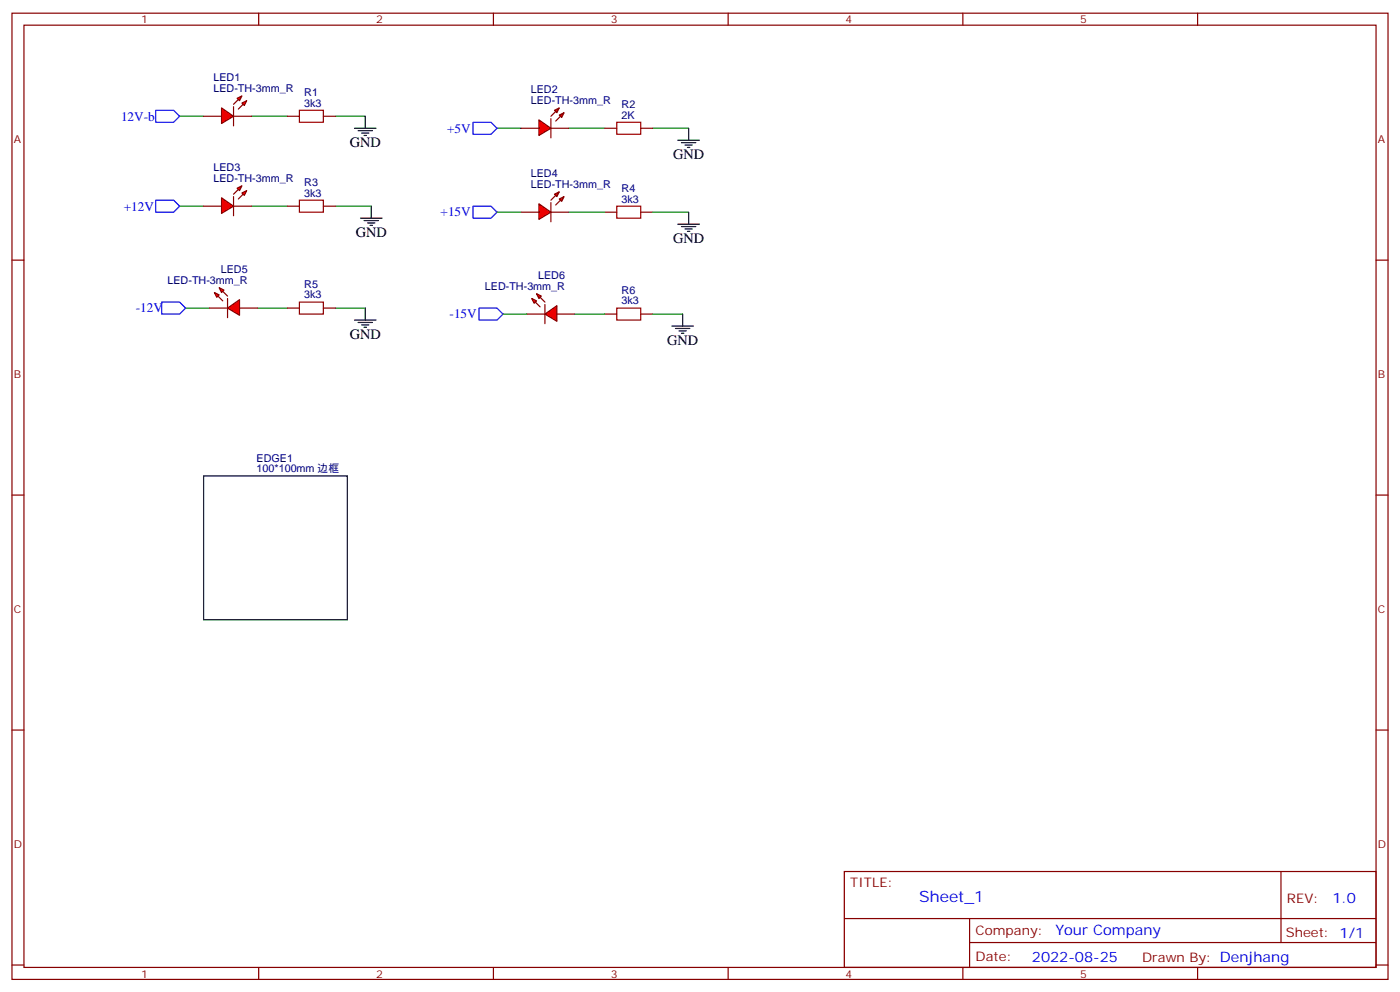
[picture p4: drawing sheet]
<svg xmlns="http://www.w3.org/2000/svg" width="412mm" height="292mm" viewBox="0 0 412 292" stroke-linecap="round" stroke-linejoin="round" font-family="sans-serif">
<g fill="none" stroke="#870000" stroke-width=".35">
<path d="M3.5 3.9h405.4v284.3h-405.4zM7.1 7.4h398.2v277.3h-398.2zM76.2 3.9v3.5M145.3 3.9v3.5M214.5 3.9v3.5M283.6 3.9v3.5M352.8 3.9v3.5M84.7 34.2h3.5M95.2 34.2h3.6M3.5 76.6h3.6M84.7 60.7h3.5M95.2 60.7h3.6"/>
<path d="M405.3 76.6h3.6M84.7 90.7h3.5M95.2 90.7h3.6M3.5 145.7h3.6M405.3 145.7h3.6M3.5 214.8h3.6M405.3 214.8h3.6M248.7 256.5h156.6v28.2h-156.6zM377.3 256.5v20.9M248.7 270.3h156.5M285.6 277.4h119.6M285.6 270.3v14.1"/>
<path d="M3.5 284h3.6M76.2 284.7v3.5M145.3 284.7v3.5M214.5 284.7v3.5M283.6 284.7v3.5M352.8 284.7v3.5M405.3 284h3.6"/>
</g>
<path d="M52.9 34.2h7.1M74.1 34.2h10.6M98.8 34.2h8.8M52.9 60.7h7.1M74.1 60.7h10.6M98.8 60.7h10.6M54.7 90.7h7M75.8 90.7h8.9M98.8 90.7h8.8" fill="none" stroke="#008700" stroke-width=".35"/>
<path d="M45.9 58.9h5.3l1.7 1.8-1.7 1.7h-5.3zM47.6 88.9h5.3l1.8 1.8-1.8 1.7h-5.3z" fill="none" stroke="#00f" stroke-width=".35"/>
<g fill="none" stroke="#000" stroke-width=".35">
<path d="M104.4 37.7h6.4M105.5 38.5h4.2M106.5 39.2h2.2M107.2 39.9h.7M107.6 34.2v3.5M106.2 64.2h6.3M107.2 64.9h4.3M108.3 65.6h2.1M109 66.3h.7M109.4 60.7v3.5M104.4 94.2h6.4M105.5 94.9h4.2"/>
<path d="M106.5 95.6h2.2M107.2 96.3h.7M107.6 90.7v3.5"/>
</g>
<path d="M88.2 32.5h7v3.5h-7zM88.2 58.9h7v3.5h-7zM88.2 88.9h7v3.5h-7z" fill="none" stroke="#a10000" stroke-width=".35"/>
<g fill="#f00" stroke="#870000" stroke-width=".35">
<path d="M67 90.7l3.6-2.5v4.6z"/>
<path d="M67 87.8v5.7z"/>
</g>
<g fill="#870000" stroke="#870000" stroke-width=".35">
<path d="M65.6 85.7l1.4 1.4z"/>
<path d="M64.2 87.1l1.4 1.4z"/>
</g>
<g fill="#f00" stroke="#870000" stroke-width=".35">
<path d="M64.6 84.7l1.4 .7-.7 .7z"/>
<path d="M63.1 86.1l1.5 .7-.7 .7z"/>
</g>
<path d="M61.7 90.7h5.3M70.6 90.7h5.2" fill="none" stroke="#870000" stroke-width=".35"/>
<g fill="#f00" stroke="#870000" stroke-width=".35">
<path d="M65.3 58.2l3.5 2.5-3.5 2.1z"/>
<path d="M68.8 57.9v5.6z"/>
</g>
<g fill="#870000" stroke="#870000" stroke-width=".35">
<path d="M70.2 55.7l-1.4 1.5z"/>
<path d="M70.2 58.6l1.4-1.4z"/>
</g>
<g fill="#f00" stroke="#870000" stroke-width=".35">
<path d="M69.8 55.4l1.5-.7-.7 1.4z"/>
<path d="M71.3 56.8l1.4-.7-.7 1.4z"/>
</g>
<path d="M60 60.7h5.3M68.8 60.7h5.3" fill="none" stroke="#870000" stroke-width=".35"/>
<g fill="#f00" stroke="#870000" stroke-width=".35">
<path d="M65.3 31.8l3.5 2.4-3.5 2.1z"/>
<path d="M68.8 31.4v5.6z"/>
</g>
<g fill="#870000" stroke="#870000" stroke-width=".35">
<path d="M68.8 30.7l1.4-1.4z"/>
<path d="M70.2 32.1l1.4-1.4z"/>
</g>
<g fill="#f00" stroke="#870000" stroke-width=".35">
<path d="M69.8 28.9l1.5-.7-.7 1.4z"/>
<path d="M71.3 30.3l1.4-.7-.7 1.4z"/>
</g>
<path d="M60 34.2h5.3M68.8 34.2h5.3" fill="none" stroke="#870000" stroke-width=".35"/>
<g fill="#f00" stroke="#870000" stroke-width=".35">
<path d="M158.7 60l3.6 2.4-3.6 2.2z"/>
<path d="M162.3 59.6v5.7z"/>
</g>
<g fill="#870000" stroke="#870000" stroke-width=".35">
<path d="M163.7 57.5l-1.4 1.4z"/>
<path d="M163.7 60.3l1.4-1.4z"/>
</g>
<g fill="#f00" stroke="#870000" stroke-width=".35">
<path d="M163.3 57.2l1.4-.8-.7 1.5z"/>
<path d="M164.7 58.6l1.5-.7-.7 1.4z"/>
</g>
<path d="M153.5 62.4h5.2M162.3 62.4h5.3" fill="none" stroke="#870000" stroke-width=".35"/>
<g fill="#f00" stroke="#870000" stroke-width=".35">
<path d="M160.5 92.4l3.5-2.4v4.5z"/>
<path d="M160.5 89.6v5.6z"/>
</g>
<g fill="#870000" stroke="#870000" stroke-width=".35">
<path d="M159.1 87.5l1.4 1.4z"/>
<path d="M157.7 88.9l1.4 1.4z"/>
</g>
<g fill="#f00" stroke="#870000" stroke-width=".35">
<path d="M158 86.4l1.5 .7-.8 .7z"/>
<path d="M156.6 87.8l1.4 .7-.7 .8z"/>
</g>
<path d="M178.2 37.7h3.5M188.7 37.7h3.6M178.2 62.4h3.5M188.7 62.4h3.6M155.2 92.4h5.3M164 92.4h5.3M178.2 92.4h3.5M188.7 92.4h3.6" fill="none" stroke="#870000" stroke-width=".35"/>
<path d="M181.7 36h7v3.5h-7zM181.7 60.7h7v3.5h-7zM181.7 90.7h7v3.5h-7z" fill="none" stroke="#a10000" stroke-width=".35"/>
<g fill="none" stroke="#000" stroke-width=".35">
<path d="M202.8 37.7v3.6M199.7 41.3h6.3M200.7 42h4.3M201.8 42.7h2.1M202.5 43.4h.7M199.7 66h6.3M200.7 66.7h4.3M201.8 67.4h2.1M202.5 68.1h.7M202.8 62.4v3.6M197.9 96h6.4M199 96.7h4.2"/>
<path d="M200 97.4h2.1M200.7 98.1h.7M201.1 92.4v3.6M60 140.1h42.3v42.3h-42.3z"/>
</g>
<path d="M146.4 37.7h7.1M167.6 37.7h10.6M192.3 37.7h10.5M146.4 62.4h7.1M167.6 62.4h10.6M192.3 62.4h10.5M148.2 92.4h7M169.3 92.4h8.9M192.3 92.4h8.8" fill="none" stroke="#008700" stroke-width=".35"/>
<path d="M45.9 32.5h5.3l1.7 1.7-1.7 1.8h-5.3zM139.3 36h5.3l1.8 1.7-1.8 1.8h-5.3zM139.3 60.7h5.3l1.8 1.7-1.8 1.8h-5.3zM141.1 90.7h5.3l1.8 1.7-1.8 1.8h-5.3z" fill="none" stroke="#00f" stroke-width=".35"/>
<g fill="#f00" stroke="#870000" stroke-width=".35">
<path d="M158.7 35.3l3.6 2.4-3.6 2.2z"/>
<path d="M162.3 34.9v5.7z"/>
</g>
<g fill="#870000" stroke="#870000" stroke-width=".35">
<path d="M162.3 34.2l1.4-1.4z"/>
<path d="M163.7 35.6l1.4-1.4z"/>
</g>
<g fill="#f00" stroke="#870000" stroke-width=".35">
<path d="M163.3 32.5l1.4-.7-.7 1.4z"/>
<path d="M164.7 33.9l1.5-.7-.7 1.4z"/>
</g>
<path d="M153.5 37.7h5.2M162.3 37.7h5.3" fill="none" stroke="#870000" stroke-width=".35"/>
<text font-size="4.6" fill="#00f" x="270.8" y="265.5">Sheet_1</text>
<g font-size="4.2">
<text x="103" y="43.4">GND</text>
<text x="198.3" y="46.9">GND</text>
<text x="104.8" y="69.8">GND</text>
<text x="198.3" y="71.6">GND</text>
<text x="103" y="99.8">GND</text>
<text x="196.5" y="101.6">GND</text>
</g>
<g font-size="4.2" fill="#00f">
<text x="392.5" y="265.7">1.0</text>
<text x="310.9" y="275.3">Your Company</text>
<text x="304" y="283.1">2022-08-25</text>
</g>
<g font-size="3.9" fill="#00f">
<text x="35.6" y="35.5">12V-b</text>
<text x="131.7" y="39">+5V</text>
<text x="36.5" y="62">+12V</text>
<text x="129.8" y="63.7">+15V</text>
<text x="40" y="91.9">-12V</text>
<text x="132.5" y="93.6">-15V</text>
</g>
<g font-size="3.9" fill="#800">
<text x="250.5" y="261.1">TITLE:</text>
<text x="379.1" y="265.7">REV:</text>
<text x="287.4" y="275.3">Company:</text>
<text x="378.7" y="275.9">Sheet: 1/1</text>
<text x="287.4" y="282.9">Date:</text>
<text x="336.4" y="283">Drawn By: Denjhang</text>
</g>
<g font-size="3.2" fill="#800">
<text x="41.6" y="6.9">1</text>
<text x="110.8" y="6.9">2</text>
<text x="179.9" y="6.9">3</text>
<text x="249.1" y="6.9">4</text>
<text x="318.2" y="6.9">5</text>
<text x="4.1" y="42">A</text>
<text x="405.9" y="42">A</text>
<text x="4.1" y="111.1">B</text>
<text x="405.9" y="111.1">B</text>
<text x="4.1" y="180.3">C</text>
<text x="405.9" y="180.3">C</text>
<text x="4.1" y="249.4">D</text>
<text x="405.9" y="249.4">D</text>
<text x="41.6" y="287.7">1</text>
<text x="110.8" y="287.7">2</text>
<text x="179.9" y="287.7">3</text>
<text x="249.1" y="287.7">4</text>
<text x="318.2" y="287.7">5</text>
</g>
<g font-size="3.2" fill="#000080">
<text x="62.9" y="23.9">LED1</text>
<text x="62.9" y="27.2">LED-TH-3mm_R</text>
<text x="89.6" y="28.2">R1</text>
<text x="156.3" y="27.4">LED2</text>
<text x="89.6" y="31.4">3k3</text>
<text x="156.3" y="30.7">LED-TH-3mm_R</text>
<text x="183.1" y="34.9">2K</text>
<text x="183.1" y="31.8">R2</text>
<text x="62.9" y="53.6">LED-TH-3mm_R</text>
<text x="62.9" y="50.4">LED3</text>
<text x="156.3" y="52.1">LED4</text>
<text x="89.6" y="57.9">3k3</text>
<text x="89.6" y="54.7">R3</text>
<text x="156.3" y="55.4">LED-TH-3mm_R</text>
<text x="183.1" y="59.6">3k3</text>
<text x="183.1" y="56.4">R4</text>
<text x="49.3" y="83.6">LED-TH-3mm_R</text>
<text x="65" y="80.4">LED5</text>
<text x="158.5" y="82.1">LED6</text>
<text x="89.6" y="87.8">3k3</text>
<text x="89.6" y="84.7">R5</text>
<text x="142.8" y="85.4">LED-TH-3mm_R</text>
<text x="183.1" y="89.6">3k3</text>
<text x="183.1" y="86.4">R6</text>
<text x="75.6" y="135.8">EDGE1</text>
<text x="75.6" y="139">100*100mm 边框</text>
</g>
</svg>
